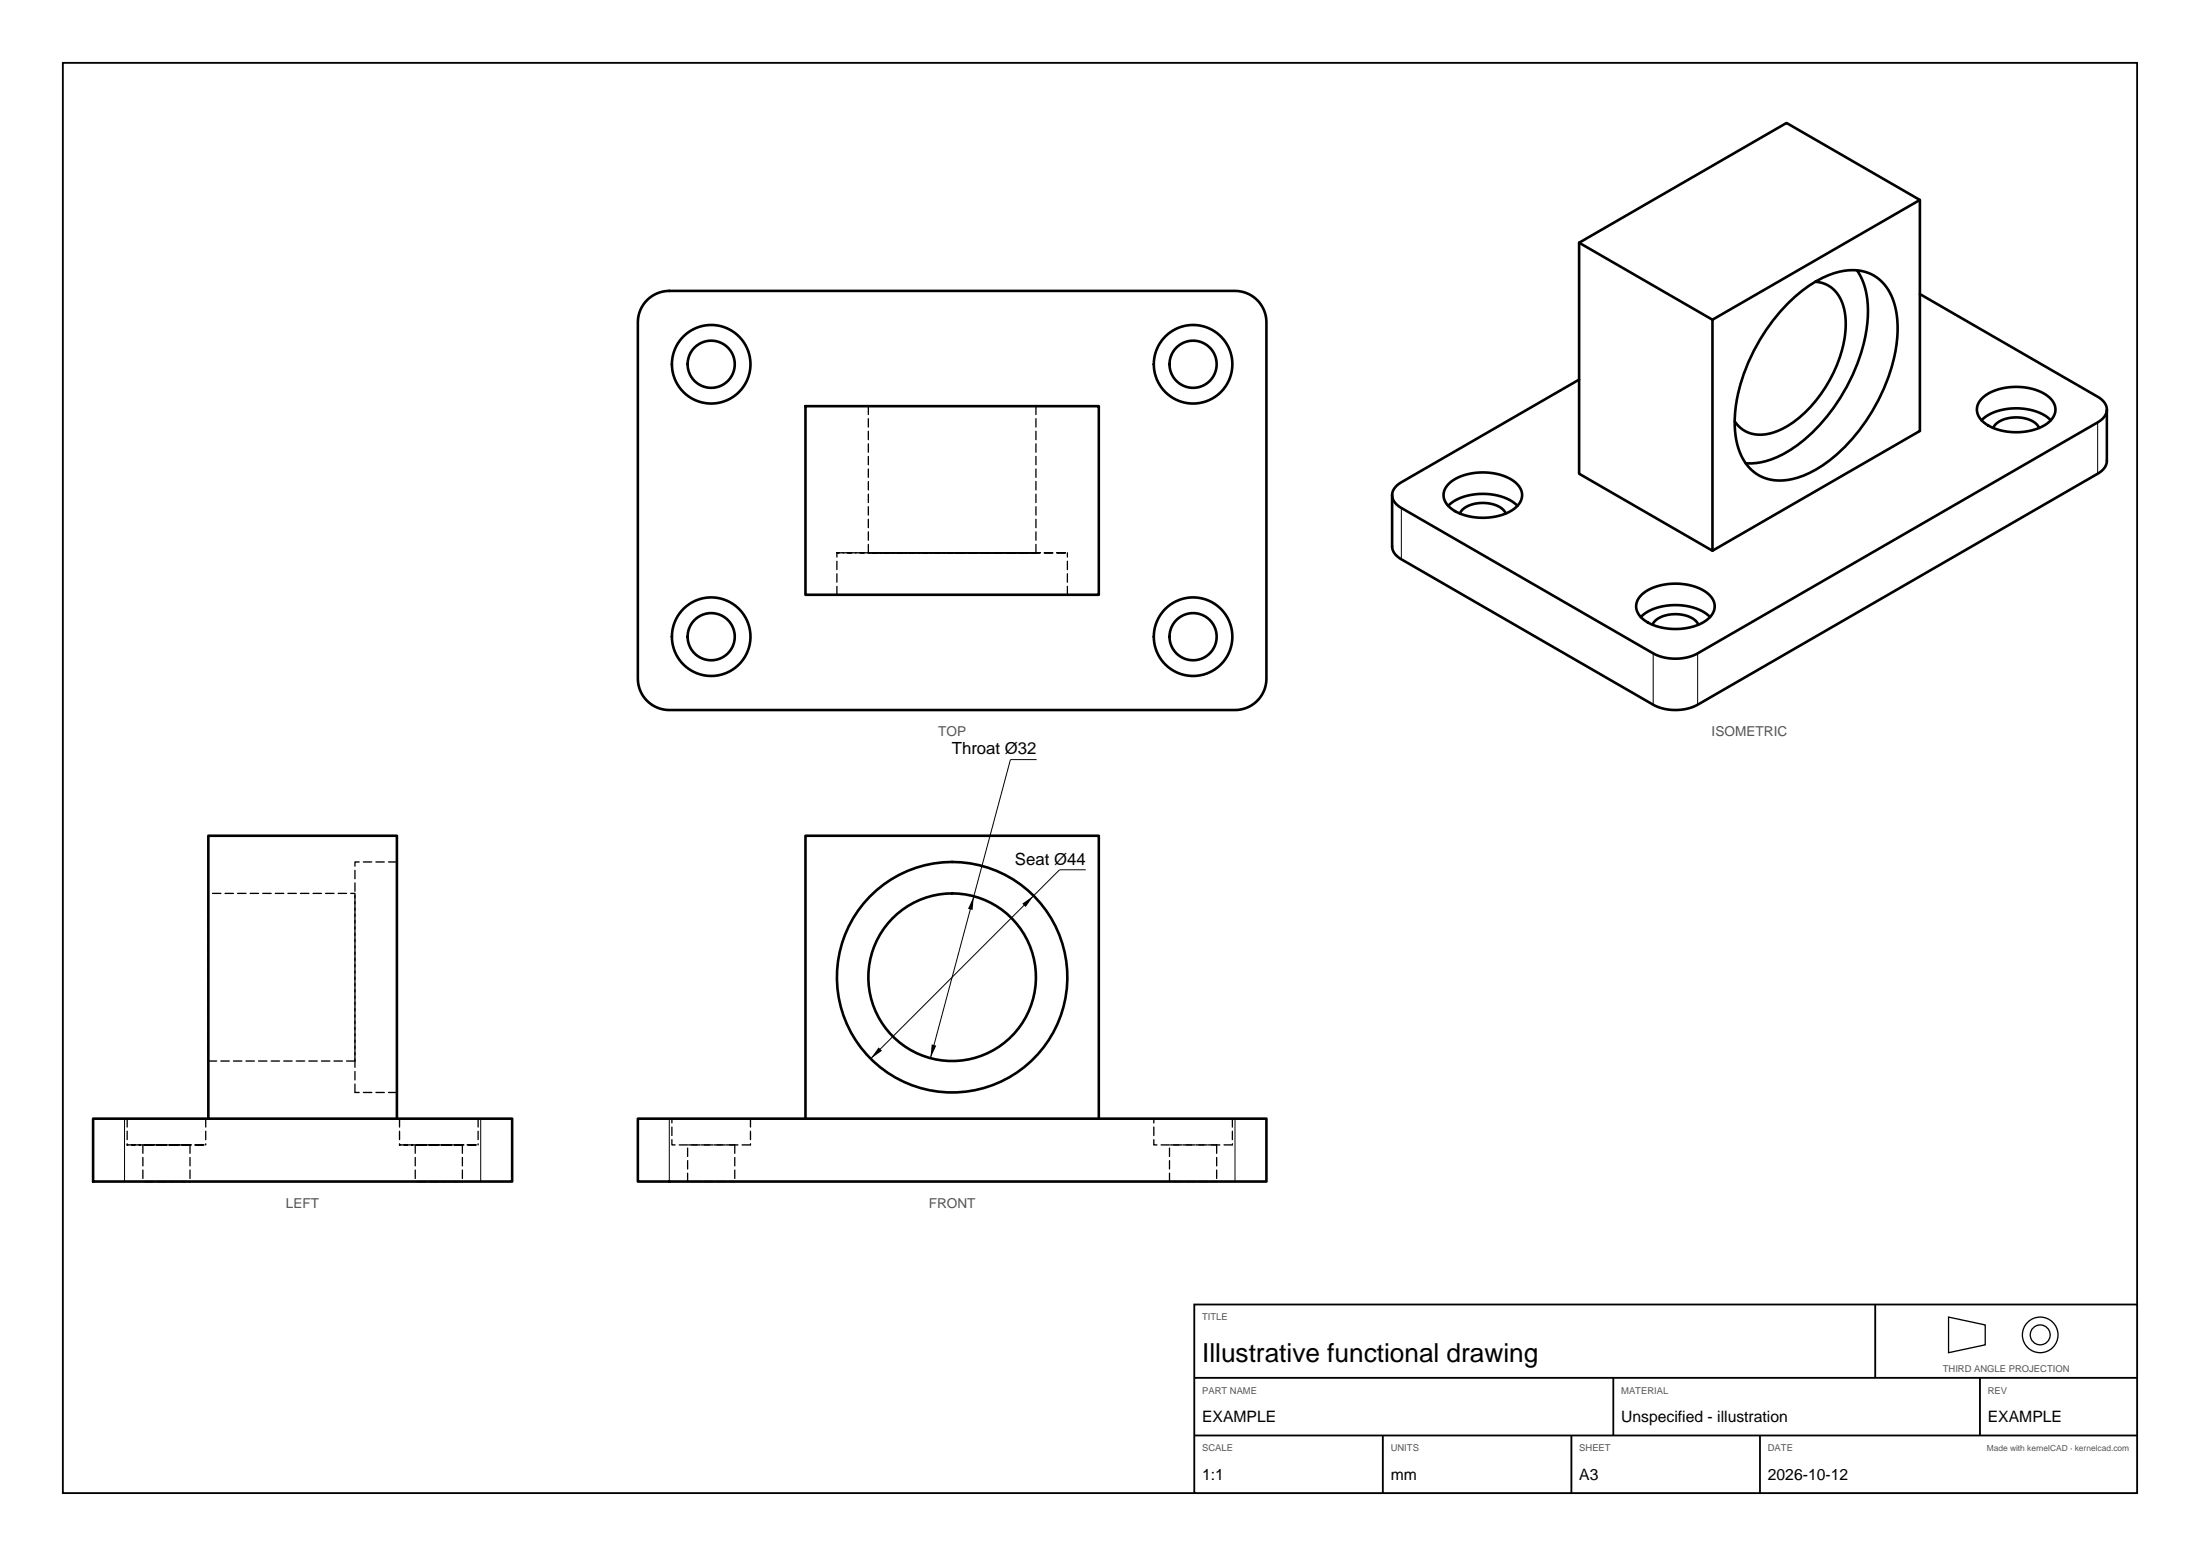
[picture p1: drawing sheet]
<svg xmlns="http://www.w3.org/2000/svg" width="420mm" height="297mm" viewBox="0 0 420 297" stroke-linecap="round" stroke-linejoin="round" font-family="sans-serif">
<path d="M12 12h396v273h-396z" fill="none" stroke="#000" stroke-width=".35"/>
<g fill="none" stroke="#000" stroke-width=".25" stroke-dasharray="1.6 .8">
<path d="M181.8 77.5h16h-32h16M159.8 113.5v-8M165.8 105.5v-28M181.8 113.5h22h-44h22M181.8 105.5h16h-32h38h-44h22M197.8 105.5v-28M203.8 113.5v-8M24.3 213.5v5M27.3 218.5v7M31.8 213.5h-7.5h15h-7.5M31.8 218.5h-4.5h9h-12h15h-7.5M36.3 218.5v7"/>
<path d="M39.3 213.5v5M39.8 213.5h36M67.8 202.5v-32h-28v32M67.8 208.5v-44h8v44M67.8 202.5h-28M75.8 208.5h-8M76.3 213.5v5M79.3 218.5v7M83.8 213.5h-7.5h15h-7.5M83.8 218.5h-4.5h9h-12h15h-7.5M88.3 218.5v7M91.3 213.5v5"/>
<path d="M140.3 218.5h-9v7h9M140.3 218.5v7M143.3 218.5h-15v-5h15M143.3 213.5v5M153.8 213.5h56M232.3 218.5h-9v7h9M232.3 218.5v7M235.3 218.5h-15v-5h15M235.3 213.5v5M31.8 225.5h-4.5h9h-4.5M83.8 225.5h-4.5h9h-4.5"/>
</g>
<path d="M267.5 97v9.8M400.5 80.6v9.8M315.6 124.7v9.8M324.1 124.7v9.8M197.9 145h-5l-15.3 57M207.3 166h-5l-36.1 36.1M23.8 213.5v12M91.8 213.5v12M127.8 213.5v12M235.8 213.5v12" fill="none" stroke="#000" stroke-width=".19"/>
<g fill="none" stroke="#000" stroke-width=".5">
<path d="M366.5 38.2l-39.6 22.8v44.1M123.5 57.3a6 6 0 0 1 4.3-1.8h108a6 6 0 0 1 6 6v68a6 6 0 0 1-6 6h-108a6 6 0 0 1-6-6v-68a6 6 0 0 1 1.7-4.2zM301.5 46.3l39.6-22.8 25.4 14.7v44.1l-39.6 22.8-25.4-14.7zM301.5 46.3l25.4 14.7M341.2 58a20.5 20.5 0 0 1 10.8-6.3 8.2 8.2 0 0 1 9.7 6.4 22.8 22.8 0 0 1-1.2 13.8 34.3 34.3 0 0 1-13.8 17.7 12 12 0 0 1-9.3 1.8 8.5 8.5 0 0 1-5.8-6.9 23.3 23.3 0 0 1 1.3-13.1 37.2 37.2 0 0 1 8.3-13.4zM346.6 53.8a6.1 6.1 0 0 1 5.5 5.6 19.1 19.1 0 0 1-2 11.6 22.8 22.8 0 0 1-10.6 11.2 6.7 6.7 0 0 1-7.1-.4l-1.2-1.4M354.5 51.6a14.5 14.5 0 0 1 2 10.1 35.1 35.1 0 0 1-14.7 24.2 13.9 13.9 0 0 1-8.5 2.5M366.5 56.1l34 19.6a2.56 2.56 0 0 1 1.5 3.3l-.6 .9-.9 .7-76.4 44.1a9.4 9.4 0 0 1-8.5 0l-48.1-27.7a2.57 2.57 0 0 1-1.4-3.6l.6-.7 .8-.6 34-19.6M153.8 77.5h56v36h-56zM378.4 76a10.9 10.9 0 0 1 11.2-1.2 4.1 4.1 0 0 1 2.8 3.2 3.7 3.7 0 0 1-2.6 3.4 11.4 11.4 0 0 1-11-.7 2.91 2.91 0 0 1-.4-4.7zM402.2 78.2v9.8a2.96 2.96 0 0 1-1.7 2.4l-76.4 44.1a9.4 9.4 0 0 1-8.5 0l-48.1-27.7a2.97 2.97 0 0 1-1.7-2.5v-9.8M276.5 96.5a10.6 10.6 0 0 1 10.6-1.6l1.6 .8 1 .8"/>
<path d="M276.6 92.3a10.9 10.9 0 0 1 11.1-1.2 4.1 4.1 0 0 1 2.9 3.3 3.7 3.7 0 0 1-2.6 3.4 11.4 11.4 0 0 1-11-.8 2.9 2.9 0 0 1-.4-4.7zM278.7 98a4.1 4.1 0 0 1 3.7-2 5.3 5.3 0 0 1 4.9 1.7l.2 .3M378.3 80.2a10.6 10.6 0 0 1 10.6-1.6l1.6 .8 1 .8M380.5 81.7a4.1 4.1 0 0 1 3.7-2 5.3 5.3 0 0 1 4.9 1.6l.2 .4M313.2 117.8a10.6 10.6 0 0 1 10.7-1.6l1.6 .8 1 .8M313.4 113.6a10.9 10.9 0 0 1 11.1-1.3 4.1 4.1 0 0 1 2.8 3.3 3.7 3.7 0 0 1-2.5 3.4 11.4 11.4 0 0 1-11.1-.7 2.9 2.9 0 0 1-.3-4.7zM315.5 119.2a4.1 4.1 0 0 1 3.7-1.9 5.3 5.3 0 0 1 4.8 1.6l.2 .3M17.8 213.5h80v12h-80zM39.8 213.5v-54h36v54M121.8 213.5h120v12h-120zM153.8 213.5v-54h56v54"/>
<circle cx="135.8" cy="69.5" r="4.5"/>
<circle cx="135.8" cy="69.5" r="7.5"/>
<circle cx="227.8" cy="69.5" r="4.5"/>
<circle cx="227.8" cy="69.5" r="7.5"/>
<circle cx="135.8" cy="121.5" r="4.5"/>
<circle cx="135.8" cy="121.5" r="7.5"/>
<circle cx="227.8" cy="121.5" r="4.5"/>
<circle cx="227.8" cy="121.5" r="7.5"/>
<circle cx="181.8" cy="186.5" r="16"/>
<circle cx="181.8" cy="186.5" r="22"/>
</g>
<path d="M185.9 171.1l-.2 2.6-.9-.2zM195.2 172.5l2.1-1.5-1.5 2.1zM167.7 199.9l.7 .7-2.2 1.5zM177.9 199.4l.8 .2-1.1 2.4z" fill="#000"/>
<path d="M228 249h180v36h-180z" fill="#fff" stroke="#000" stroke-width=".35"/>
<path d="M358 249v14M228 263h180M228 274h180M264 274v11M300 274v11M308 263v11M336 274v11M378 263v11" fill="none" stroke="#000" stroke-width=".35"/>
<g fill="none" stroke="#000" stroke-width=".25">
<path d="M372 251.4l7 1.5v3.8l-7 1.5z"/>
<circle cx="389.5" cy="254.8" r="3.4"/>
<circle cx="389.5" cy="254.8" r="1.9"/>
</g>
<text font-size="5" x="229.5" y="260">Illustrative functional drawing</text>
<g font-size="3.2">
<text x="181.7" y="144">Throat Ø32</text>
<text x="193.8" y="165">Seat Ø44</text>
</g>
<g font-size="3">
<text x="229.5" y="271.5">EXAMPLE</text>
<text x="309.5" y="271.5">Unspecified - illustration</text>
<text x="379.5" y="271.5">EXAMPLE</text>
<text x="229.5" y="282.5">1:1</text>
<text x="265.5" y="282.5">mm</text>
<text x="301.5" y="282.5">A3</text>
<text x="337.5" y="282.5">2026-10-12</text>
</g>
<g font-size="2.6" fill="#555">
<text x="179.1" y="140.5">TOP</text>
<text x="326.8" y="140.5">ISOMETRIC</text>
<text x="54.6" y="230.5">LEFT</text>
<text x="177.3" y="230.5">FRONT</text>
</g>
<g font-size="1.8" fill="#555">
<text x="229.5" y="252">TITLE</text>
<text x="370.9" y="261.8">THIRD ANGLE PROJECTION</text>
<text x="229.5" y="266">PART NAME</text>
<text x="309.5" y="266">MATERIAL</text>
<text x="379.5" y="266">REV</text>
<text x="229.5" y="277">SCALE</text>
<text x="265.5" y="277">UNITS</text>
<text x="301.5" y="277">SHEET</text>
<text x="337.5" y="277">DATE</text>
</g>
<text font-size="1.6" fill="#555" x="379.3" y="277">Made with kernelCAD · kernelcad.com</text>
</svg>
